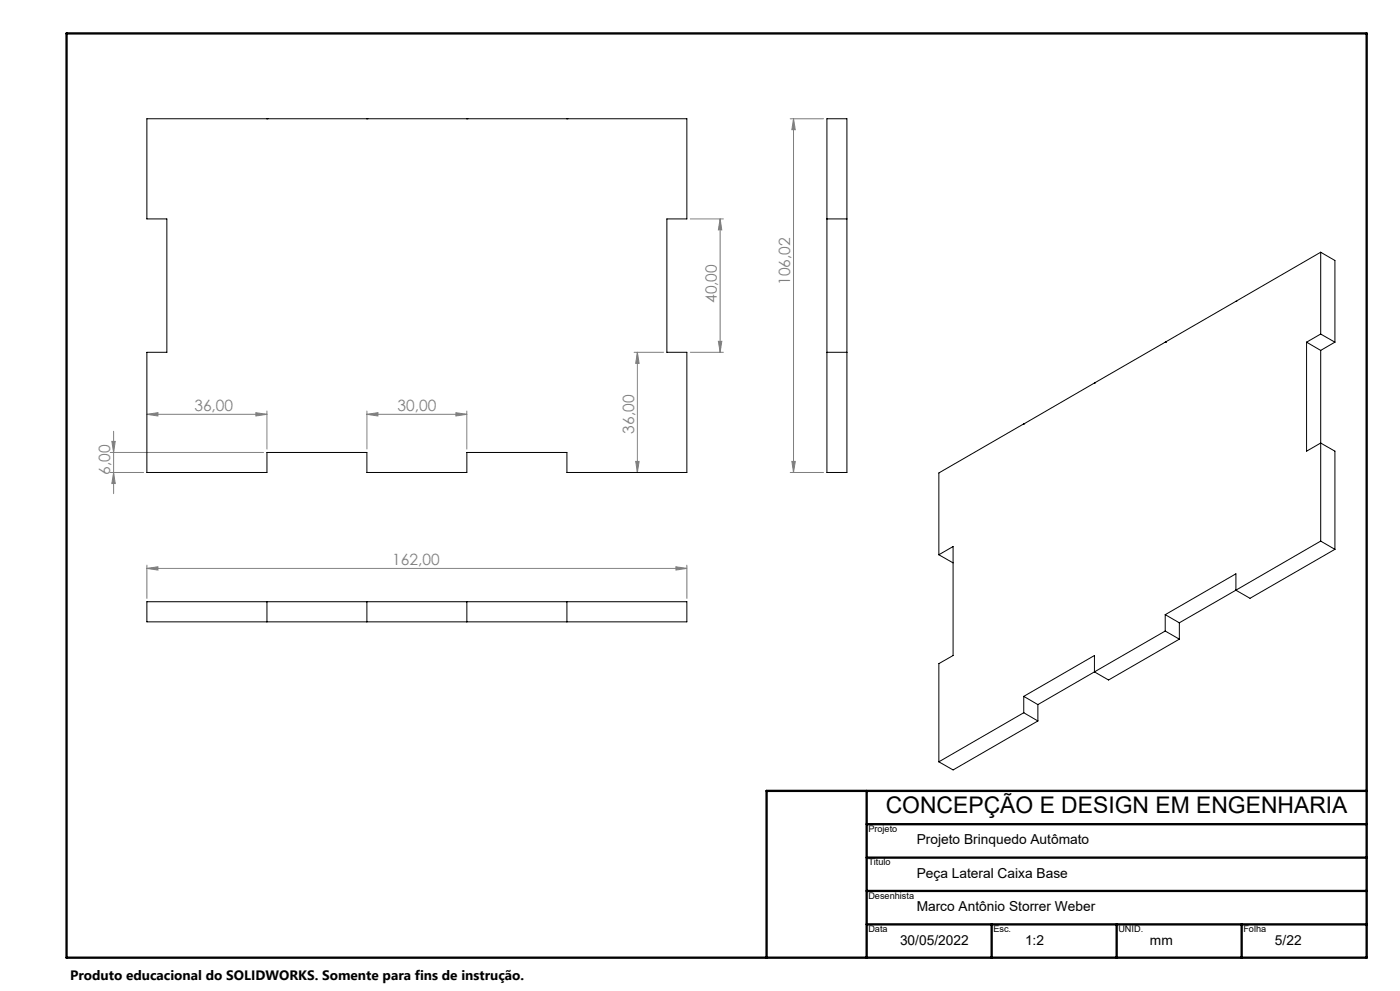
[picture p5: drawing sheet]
<svg xmlns="http://www.w3.org/2000/svg" width="420mm" height="297mm" viewBox="0 0 420 297" stroke-linecap="round" stroke-linejoin="round" font-family="sans-serif">
<g fill="none" stroke="#808080" stroke-width=".3">
<path d="M237.1 35.6h10M238.1 35.6l.5 3.3h-1zM238.1 35.6v106M207.1 65.6h9.9M216 65.6l.5 3.3h-1zM216 65.6v40M190.2 105.6h8.9M191.2 105.6v36M191.2 105.6l.5 3.3h-1zM207.1 105.6h9.9M215.5 102.3h1l-.5 3.3zM33.1 135.6h46"/>
<path d="M33.5 132.3h1.1l-.5 3.3zM34.1 129.3v18.7M44.1 124.2l3.3-.5v1zM44.1 124.2h36M76.8 123.7l3.3 .5-3.3 .5zM80.1 123.2v11.4M110.1 124.2l3.3-.5v1zM110.1 123.2v11.4M110.1 124.2h30M136.8 123.7l3.3 .5-3.3 .5zM140.1 123.2v11.4M190.7 138.3h1l-.5 3.3z"/>
<path d="M237.6 138.3h1l-.5 3.3zM33.1 141.6h10M34.1 141.6l.5 3.3h-1.1zM237.1 141.6h10M44.1 170.4l3.3-.5v.9zM44.1 169.4v9.9M44.1 170.4h162M202.8 169.9l3.3 .5-3.3 .4zM206.1 169.4v9.9"/>
</g>
<path d="M20 10h390v277h-390zM260 237v50M410 237h-180v50M260 247h150M260 257h150M260 267h150M260 277h150M297.5 277v10M335 277v10M372.5 277v10" fill="none" stroke="#000" stroke-width=".7"/>
<g fill="#808080">
<path d="M136.8 123.7l3.3 .5-3.3 .5zM110.1 124.2l3.3-.5v1zM76.8 123.7l3.3 .5-3.3 .5zM44.1 124.2l3.3-.5v1z"/>
<path d="M44.1 170.4l3.3-.5v.9zM202.8 169.9l3.3 .5-3.3 .4z"/>
<path d="M34.1 141.6l.5 3.3h-1.1zM33.5 132.3h1.1l-.5 3.3zM215.5 102.3h1l-.5 3.3zM216 65.6l.5 3.3h-1zM237.6 138.3h1l-.5 3.3zM238.1 35.6l.5 3.3h-1z"/>
<path d="M191.2 105.6l.5 3.3h-1zM190.7 138.3h1l-.5 3.3z"/>
</g>
<g fill="none" stroke="#000" stroke-width=".3">
<path d="M44.1 35.6h162v30h-6v40h6v36h-36v-6h-30v6h-30v-6h-30v6h-36v-36h6v-40h-6zM80.1 35.6h.1M110.1 35.6h.1M140.1 35.6h.1M170.1 35.6h.1M248.1 35.6h6v106h-6zM248.1 65.6h6M396.2 75.6l-46.6 26.9M396.2 75.6v24.5M396.2 75.6l4.3 2.5v24.4M370.8 90.3h.1M248.1 105.6h6"/>
<path d="M328.3 114.8h.1M328.3 114.8l-21.2 12.3M349.6 102.5h.1M349.6 102.5l-21.3 12.3M392 102.5v32.7l4.2-2.4 4.3 2.4v29.4M392 102.5l4.2 2.5M396.2 105v57.2M396.2 100.1l-4.2 2.4M396.2 100.1l4.3 2.4M400.5 102.5l-4.3 2.5M307.1 127h.1M307.1 127l-25.4 14.7v24.6"/>
<path d="M281.7 166.3l4.2-2.5v32.7l-4.2 2.4v29.4M281.7 166.3l4.2 2.4M370.8 176.9v-4.9l-21.2 12.2M370.8 176.9l-17 9.8M396.2 162.2l-25.4 14.7M396.2 162.2l4.3 2.4M400.5 164.6l-25.5 14.7-4.2-2.4M44.1 180.3h162v6.1h-162zM80.1 180.3v6.1M110.1 180.3v6.1M140.1 180.3v6.1M170.1 180.3v6.1"/>
<path d="M349.6 184.2v4.9M349.6 189.1l-21.3 12.3M349.6 184.2l4.2 2.5M349.6 189.1l4.2 2.5M353.8 191.6l-21.2 12.2-4.3-2.4M353.8 186.7v4.9M307.1 208.7v4.9M307.1 213.6l-25.4 14.7M307.1 208.7l4.3 2.5M307.1 213.6l4.3 2.5M311.4 211.2v4.9M311.4 216.1l-25.5 14.6-4.2-2.4"/>
<path d="M328.3 201.4v-4.9l-21.2 12.2M328.3 201.4l-16.9 9.8"/>
</g>
<text font-size="6.9" x="265.7" y="243.7">CONCEPÇÃO E DESIGN EM ENGENHARIA</text>
<g font-size="4.7" fill="#808080">
<text x="237.1" y="85.4" transform="rotate(-90 237.1 85.4)">106,02</text>
<text x="215" y="90.8" transform="rotate(-90 215 90.8)">40,00</text>
<text x="58.3" y="123.1">36,00</text>
<text x="119.3" y="123.1">30,00</text>
<text x="190.2" y="130" transform="rotate(-90 190.2 130)">36,00</text>
<text x="33.1" y="142.2" transform="rotate(-90 33.1 142.2)">6,00</text>
<text x="117.7" y="169.3">162,00</text>
</g>
<g font-size="4.1">
<text x="275" y="253.1">Projeto Brinquedo Autômato</text>
<text x="275" y="263.1">Peça Lateral Caixa Base</text>
<text x="275" y="273.1">Marco Antônio Storrer Weber</text>
<text x="270" y="283.1">30/05/2022</text>
<text x="307.5" y="283.1">1:2</text>
<text x="345" y="283.1">mm</text>
<text x="382.5" y="283.1">5/22</text>
<text x="21" y="293.7">Produto educacional do SOLIDWORKS. Somente para fins de instrução.</text>
</g>
<g font-size="2.7">
<text x="260.5" y="249.4">Projeto</text>
<text x="260.5" y="259.4">Titulo</text>
<text x="260.5" y="269.4">Desenhista</text>
<text x="260.5" y="279.4">Data</text>
<text x="298" y="279.4">Esc.</text>
<text x="335.5" y="279.4">UNID.</text>
<text x="373" y="279.4">Folha</text>
</g>
</svg>
